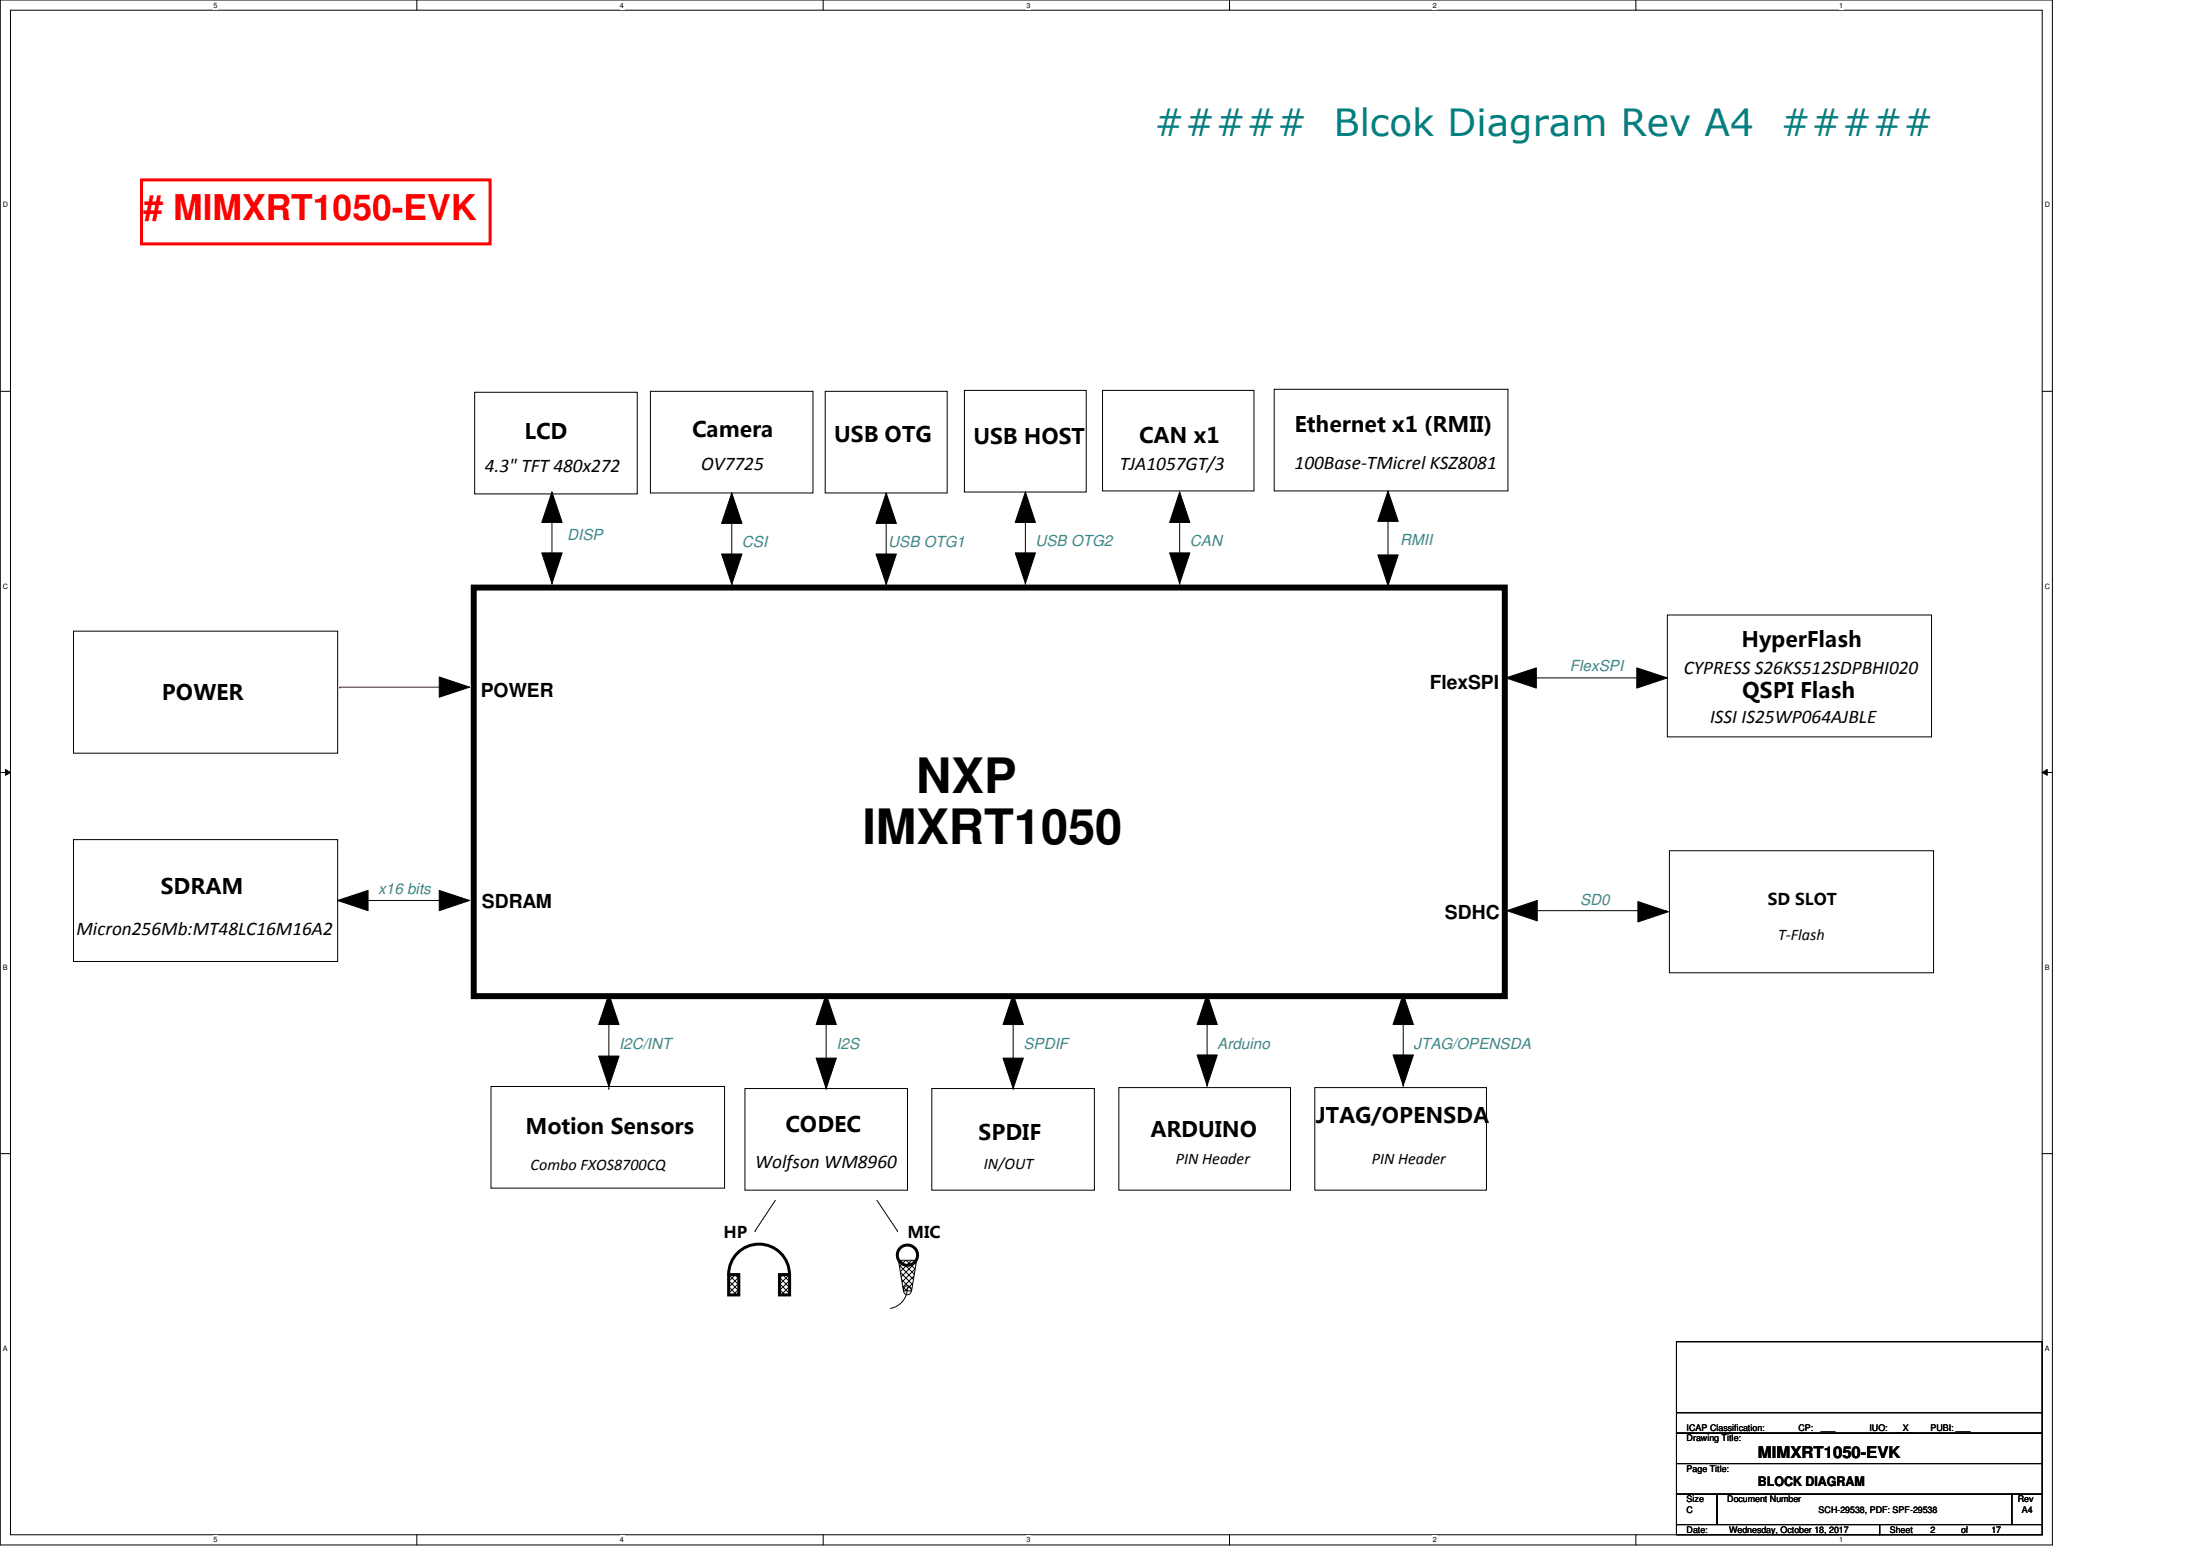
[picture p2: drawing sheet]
<svg xmlns="http://www.w3.org/2000/svg" width="297mm" height="210mm" viewBox="0 0 297 210" stroke-linecap="round" stroke-linejoin="round" font-family="sans-serif">
<path d="M0 0h277.1v208.5h-277.1zM1.4 1.4h274.3v205.7h-274.3z" fill="none" stroke="#000" stroke-width=".14"/>
<g fill="#fff">
<path d="M28.8 .1h.6v1.1h-.6z"/>
<path d="M28.8 207.3h.6v1.1h-.6z"/>
</g>
<path d="M56.3 0v1.4M56.3 207.1v1.4" fill="none" stroke="#000" stroke-width=".14"/>
<g fill="#fff">
<path d="M83.7 .1h.6v1.1h-.6z"/>
<path d="M83.7 207.3h.6v1.1h-.6z"/>
</g>
<path d="M111.1 0v1.4M111.1 207.1v1.4" fill="none" stroke="#000" stroke-width=".14"/>
<g fill="#fff">
<path d="M138.6 .1h.5v1.1h-.5z"/>
<path d="M138.6 207.3h.5v1.1h-.5z"/>
</g>
<path d="M166 0v1.4M166 207.1v1.4" fill="none" stroke="#000" stroke-width=".14"/>
<g fill="#fff">
<path d="M193.4 .1h.6v1.1h-.6z"/>
<path d="M193.4 207.3h.6v1.1h-.6z"/>
</g>
<path d="M220.9 0v1.4M220.9 207.1v1.4" fill="none" stroke="#000" stroke-width=".14"/>
<g fill="#fff">
<path d="M248.3 .1h.6v1.1h-.6z"/>
<path d="M248.3 207.3h.6v1.1h-.6z"/>
<path d="M.4 27.1h.7v1.1h-.7z"/>
<path d="M276.1 27.1h.7v1.1h-.7z"/>
<path d="M.4 78.5h.7v1.1h-.7z"/>
<path d="M276.1 78.5h.7v1.1h-.7z"/>
</g>
<path d="M0 52.8h1.4M275.7 52.8h1.4" fill="none" stroke="#000" stroke-width=".14"/>
<g fill="#fff">
<path d="M.4 130h.7v1.1h-.7z"/>
<path d="M276.1 130h.6v1.1h-.6z"/>
</g>
<path d="M0 104.2h1.4M.7 103.8l.7 .4-.7 .4zM275.7 104.2l.7-.4v.8zM275.7 104.2h1.4" fill="none" stroke="#000" stroke-width=".14"/>
<path d="M.7 103.8l.7 .4-.7 .4zM275.7 104.2l.7-.4v.8z" fill="#000"/>
<g fill="#fff">
<path d="M.4 181.4h.7v1.1h-.7z"/>
<path d="M276.1 181.4h.6v1.1h-.6z"/>
</g>
<g fill="none" stroke="#000" stroke-width=".14">
<path d="M64.1 52.9h21.9v13.8h-21.9zM87.8 52.8h22v13.7h-22zM111.4 52.8h16.5v13.7h-16.5zM130.2 52.7h16.5v13.7h-16.5zM148.9 52.7h20.4v13.6h-20.4zM172 52.5h31.6v13.8h-31.6zM73.1 74.6h2.8l-1.4 4.1zM74.5 66.4l1.4 4.1h-2.8zM74.5 78.7h.1M74.5 66.4v12.3M97.4 74.8h2.8l-1.4 4.1zM98.8 66.5l1.4 4.1h-2.8z"/>
<path d="M98.8 78.9h.1M98.8 66.5v12.4M118.3 74.8h2.7l-1.3 4.1zM119.7 66.5l1.3 4.1h-2.7zM119.7 78.9h.1M119.7 66.5v12.4M137.1 74.6h2.7l-1.4 4.1zM138.4 66.4l1.4 4.1h-2.7zM138.4 78.7h.1M138.4 66.4v12.3M157.9 74.6h2.8l-1.4 4.1zM159.3 66.4l1.4 4.1h-2.8z"/>
<path d="M159.3 78.7h.1M159.3 66.4v12.3M186 74.9h2.8l-1.4 4.1zM187.4 66.3l1.4 4.1h-2.8zM187.4 79h.1M187.4 66.7v12.3M9.9 85.2h35.7v16.4h-35.7zM59.3 91.4l4.1 1.3-4.1 1.4zM203.3 91.5l4.1-1.4v2.8zM207.3 91.5h.1M207.3 91.5h17.8M221 90.1l4.1 1.4-4.1 1.4z"/>
<path d="M225.1 83h35.7v16.4h-35.7zM9.9 113.3h35.7v16.5h-35.7zM225.4 114.8h35.7v16.5h-35.7zM45.6 121.5l4.1-1.3v2.7zM45.6 121.5h.1M45.6 121.5h17.8M59.3 120.2l4.1 1.3-4.1 1.4zM82.2 134.2l1.4 4.1h-2.8zM82.2 134.6v12.3M111.5 134.2l1.4 4.1h-2.7zM111.5 134.6v12.3M136.8 134.2l1.4 4.1h-2.8z"/>
<path d="M136.8 134.6v12.3M163 134.2l1.4 4.1h-2.8zM163 134.2v12.3M189.5 134.2l1.3 4.1h-2.7zM189.5 134.2v12.3M203.5 122.9l4.1-1.4v2.8zM207.2 122.9h.1M207.2 122.9h17.8M221.1 121.7l4.2 1.3-4.2 1.4zM0 155.7h1.4M66.3 146.6h31.5v13.7h-31.5zM80.8 142.5h2.8l-1.4 4.1z"/>
<path d="M82.2 146.9h.1M100.6 146.9h21.9v13.7h-21.9zM110.2 142.8h2.7l-1.4 4.1zM111.5 146.9h.1M125.8 146.9h22v13.7h-22zM135.4 142.8h2.8l-1.4 4.1zM136.8 146.9h.1M151.1 146.8h23.1v13.8h-23.1zM161.6 142.4h2.8l-1.4 4.1zM163 146.5h.1M177.5 146.8h23.2v13.8h-23.2zM188.1 142.4h2.7l-1.3 4.1z"/>
<path d="M189.5 146.5h.1M275.7 155.7h1.4M102 166.1h.1M104.7 162l-2.7 4.1M118.4 162l2.8 4.1M121.2 166.1h.1M121.3 170.1h2.5l-.7 4.1h-1.1zM122.2 173.6a.58 .58 0 0 1 .9 .5 .58 .58 0 0 1-.9 .5 .67 .67 0 0 1 0-1zM122.5 173.8a2.72 2.72 0 0 1-2.3 2.8M226.4 193.4h49.3v4.1h-49.3zM226.4 197.5h49.3v4.1h-49.3zM226.4 181.1h49.3v12.3h-49.3z"/>
<path d="M226.4 190.6h49.3M275.7 190.6h.1M226.4 201.6h5.4v4.1h-5.4zM226.4 205.7h27.4v1.4h-27.4zM231.8 201.6h39.8v4.1h-39.8zM253.8 205.7h21.9v1.4h-21.9zM271.6 201.6h4.1v4.1h-4.1z"/>
</g>
<path d="M45.9 92.7h.1M45.9 92.7h13.4" fill="none" stroke="#800000" stroke-width=".14"/>
<g fill="#000">
<path d="M73.1 74.6h2.8l-1.4 4.1z" fill-rule="evenodd"/>
<path d="M74.5 66.4l1.4 4.1h-2.8z" fill-rule="evenodd"/>
<path d="M97.4 74.8h2.8l-1.4 4.1z" fill-rule="evenodd"/>
<path d="M98.8 66.5l1.4 4.1h-2.8z" fill-rule="evenodd"/>
<path d="M119.7 66.5l1.3 4.1h-2.7z" fill-rule="evenodd"/>
<path d="M118.3 74.8h2.7l-1.3 4.1z" fill-rule="evenodd"/>
<path d="M138.4 66.4l1.4 4.1h-2.7z" fill-rule="evenodd"/>
<path d="M137.1 74.6h2.7l-1.4 4.1z" fill-rule="evenodd"/>
<path d="M159.3 66.4l1.4 4.1h-2.8z" fill-rule="evenodd"/>
<path d="M157.9 74.6h2.8l-1.4 4.1z" fill-rule="evenodd"/>
<path d="M187.4 66.3l1.4 4.1h-2.8z" fill-rule="evenodd"/>
<path d="M186 74.9h2.8l-1.4 4.1z" fill-rule="evenodd"/>
<path d="M59.3 91.4l4.1 1.3-4.1 1.4z" fill-rule="evenodd"/>
<path d="M203.3 91.5l4.1-1.4v2.8z" fill-rule="evenodd"/>
<path d="M221 90.1l4.1 1.4-4.1 1.4z" fill-rule="evenodd"/>
<path d="M45.6 121.5l4.1-1.3v2.7z" fill-rule="evenodd"/>
<path d="M59.3 120.2l4.1 1.3-4.1 1.4z" fill-rule="evenodd"/>
<path d="M82.2 134.2l1.4 4.1h-2.8z" fill-rule="evenodd"/>
<path d="M111.5 134.2l1.4 4.1h-2.7z" fill-rule="evenodd"/>
<path d="M136.8 134.2l1.4 4.1h-2.8z" fill-rule="evenodd"/>
<path d="M163 134.2l1.4 4.1h-2.8z" fill-rule="evenodd"/>
<path d="M189.5 134.2l1.3 4.1h-2.7z" fill-rule="evenodd"/>
<path d="M203.5 122.9l4.1-1.4v2.8z" fill-rule="evenodd"/>
<path d="M221.1 121.7l4.2 1.3-4.2 1.4z" fill-rule="evenodd"/>
<path d="M80.8 142.5h2.8l-1.4 4.1z" fill-rule="evenodd"/>
<path d="M110.2 142.8h2.7l-1.4 4.1z" fill-rule="evenodd"/>
<path d="M135.4 142.8h2.8l-1.4 4.1z" fill-rule="evenodd"/>
<path d="M161.6 142.4h2.8l-1.4 4.1z" fill-rule="evenodd"/>
<path d="M188.1 142.4h2.7l-1.3 4.1z" fill-rule="evenodd"/>
<path d="M98.4 172h1.4v2.8h-1.4z" fill-rule="evenodd"/>
<path d="M105.2 172h1.4v2.8h-1.4z" fill-rule="evenodd"/>
<path d="M121.3 170.1h2.5l-.7 4.1h-1.1z" fill-rule="evenodd"/>
</g>
<path d="M64 79.3h139.2v55.1h-139.2z" fill="none" stroke="#ff8000" stroke-width=".14"/>
<path d="M64 79.3h139.2v55.1h-139.2z" fill="none" stroke="#000" stroke-width=".8"/>
<path d="M19.1 24.3h47.1v8.6h-47.1z" fill="none" stroke="#f00" stroke-width=".4"/>
<g fill="none" stroke="#000" stroke-width=".4">
<path d="M98.4 172h1.4v2.8h-1.4zM98.4 172a4.1 4.1 0 0 1 4.1-4.1 4.1 4.1 0 0 1 4.1 4.1M105.2 172h1.4v2.8h-1.4z"/>
<circle cx="122.5" cy="169.4" r="1.37"/>
</g>
<g font-size="6.6">
<text x="123.7" y="107.1">NXP</text>
<text x="116.4" y="113.9">IMXRT1050</text>
</g>
<g font-size="5.1" fill="#008080">
<text x="155.9" y="18.4">#####</text>
<text x="180.1" y="18.4">Blcok Diagram Rev A4</text>
<text x="240.4" y="18.4">#####</text>
</g>
<text font-size="4.8" fill="#f00" x="19.4" y="29.7"># MIMXRT1050-EVK</text>
<g font-size="2.9">
<text x="70.8" y="59.3">LCD</text>
<text x="93.4" y="59">Camera</text>
<text x="112.6" y="59.7">USB OTG</text>
<text x="131.4" y="60">USB HOST</text>
<text x="153.8" y="59.8">CAN x1</text>
<text x="174.8" y="58.3">Ethernet x1 (RMII)</text>
<text x="235.1" y="87.3">HyperFlash</text>
<text x="21.9" y="94.5">POWER</text>
<text x="235.3" y="94.3">QSPI Flash</text>
<text x="21.7" y="120.6">SDRAM</text>
<text x="70.9" y="153">Motion Sensors</text>
<text x="106.1" y="152.7">CODEC</text>
<text x="132.1" y="153.8">SPDIF</text>
<text x="155.3" y="153.4">ARDUINO</text>
<text x="177.7" y="151.6">JTAG/OPENSDA</text>
</g>
<g font-size="2.6">
<text x="65.5" y="63.6">4.3&quot; TFT 480x272</text>
<text x="94.7" y="63.4">OV7725</text>
<text x="151.2" y="63.4">TJA1057GT/3</text>
<text x="174.8" y="63.2">100Base-TMicrel KSZ8081</text>
<text x="64.9" y="94">POWER</text>
<text x="193" y="92.9">FlexSPI</text>
<text x="227.3" y="91">CYPRESS S26KS512SDPBHI020</text>
<text x="230.9" y="97.5">ISSI IS25WP064AJBLE</text>
<text x="65.1" y="122.6">SDRAM</text>
<text x="195.1" y="124.1">SDHC</text>
<text x="10.3" y="126.2">Micron256Mb:MT48LC16M16A2</text>
<text x="102" y="157.6">Wolfson WM8960</text>
</g>
<g font-size="2.2">
<text x="238.7" y="122.2">SD SLOT</text>
<text x="240.1" y="126.9">T-Flash</text>
<text x="71.6" y="157.9">Combo FXOS8700CQ</text>
<text x="132.8" y="157.8">IN/OUT</text>
<text x="158.7" y="157.1">PIN Header</text>
<text x="185.2" y="157.1">PIN Header</text>
<text x="97.7" y="167">HP</text>
<text x="122.5" y="167">MIC</text>
<text x="237.3" y="196.8">MIMXRT1050-EVK</text>
</g>
<g font-size="2.1" fill="#408080">
<text x="76.6" y="72.9">DISP</text>
<text x="100.2" y="73.9">CSI</text>
<text x="119.9" y="73.9">USB OTG1</text>
<text x="139.8" y="73.7">USB OTG2</text>
<text x="160.7" y="73.7">CAN</text>
<text x="189.1" y="73.6">RMII</text>
<text x="212" y="90.6">FlexSPI</text>
<text x="51.1" y="120.7">x16 bits</text>
<text x="213.3" y="122.2">SD0</text>
<text x="83.6" y="141.6">I2C/INT</text>
<text x="112.9" y="141.5">I2S</text>
<text x="138.2" y="141.5">SPDIF</text>
<text x="164.4" y="141.5">Arduino</text>
<text x="190.8" y="141.5">JTAG/OPENSDA</text>
</g>
<text font-size="1.8" x="237.3" y="200.5">BLOCK DIAGRAM</text>
<g font-size="1.2">
<text x="227.7" y="194.5">Drawing Title:</text>
<text x="227.7" y="193.1">ICAP Classification:</text>
<text x="242.8" y="193.1">CP:</text>
<text x="245.8" y="193">___</text>
<text x="252.4" y="193.1">IUO:</text>
<text x="256.3" y="193.1">_X_</text>
<text x="260.6" y="193.1">PUBI: ___</text>
<text x="227.7" y="198.6">Page Title:</text>
<text x="227.7" y="202.8">Size</text>
<text x="233.2" y="202.8">Document Number</text>
<text x="272.4" y="202.8">Rev</text>
<text x="227.7" y="206.9">Date:</text>
<text x="227.7" y="204.1">C</text>
<text x="233.5" y="206.9">Wednesday, October 18, 2017</text>
<text x="245.6" y="204.1">SCH-29538, PDF: SPF-29538</text>
<text x="255.2" y="206.9">Sheet</text>
<text x="260.6" y="206.9">2</text>
<text x="264.8" y="206.9">of</text>
<text x="268.9" y="206.9">17</text>
<text x="273" y="204.1">A4</text>
</g>
<g font-size="1">
<text x="28.8" y="1">5</text>
<text x="83.7" y="1">4</text>
<text x="138.6" y="1">3</text>
<text x="193.4" y="1">2</text>
<text x="248.3" y="1">1</text>
<text x=".4" y="28">D</text>
<text x="276.1" y="28">D</text>
<text x=".4" y="79.4">C</text>
<text x="276.1" y="79.4">C</text>
<text x=".4" y="130.9">B</text>
<text x="276.1" y="130.9">B</text>
<text x=".4" y="182.3">A</text>
<text x="276.1" y="182.3">A</text>
<text x="28.8" y="208.2">5</text>
<text x="83.7" y="208.2">4</text>
<text x="138.6" y="208.2">3</text>
<text x="193.4" y="208.2">2</text>
<text x="248.3" y="208.2">1</text>
</g>
</svg>
